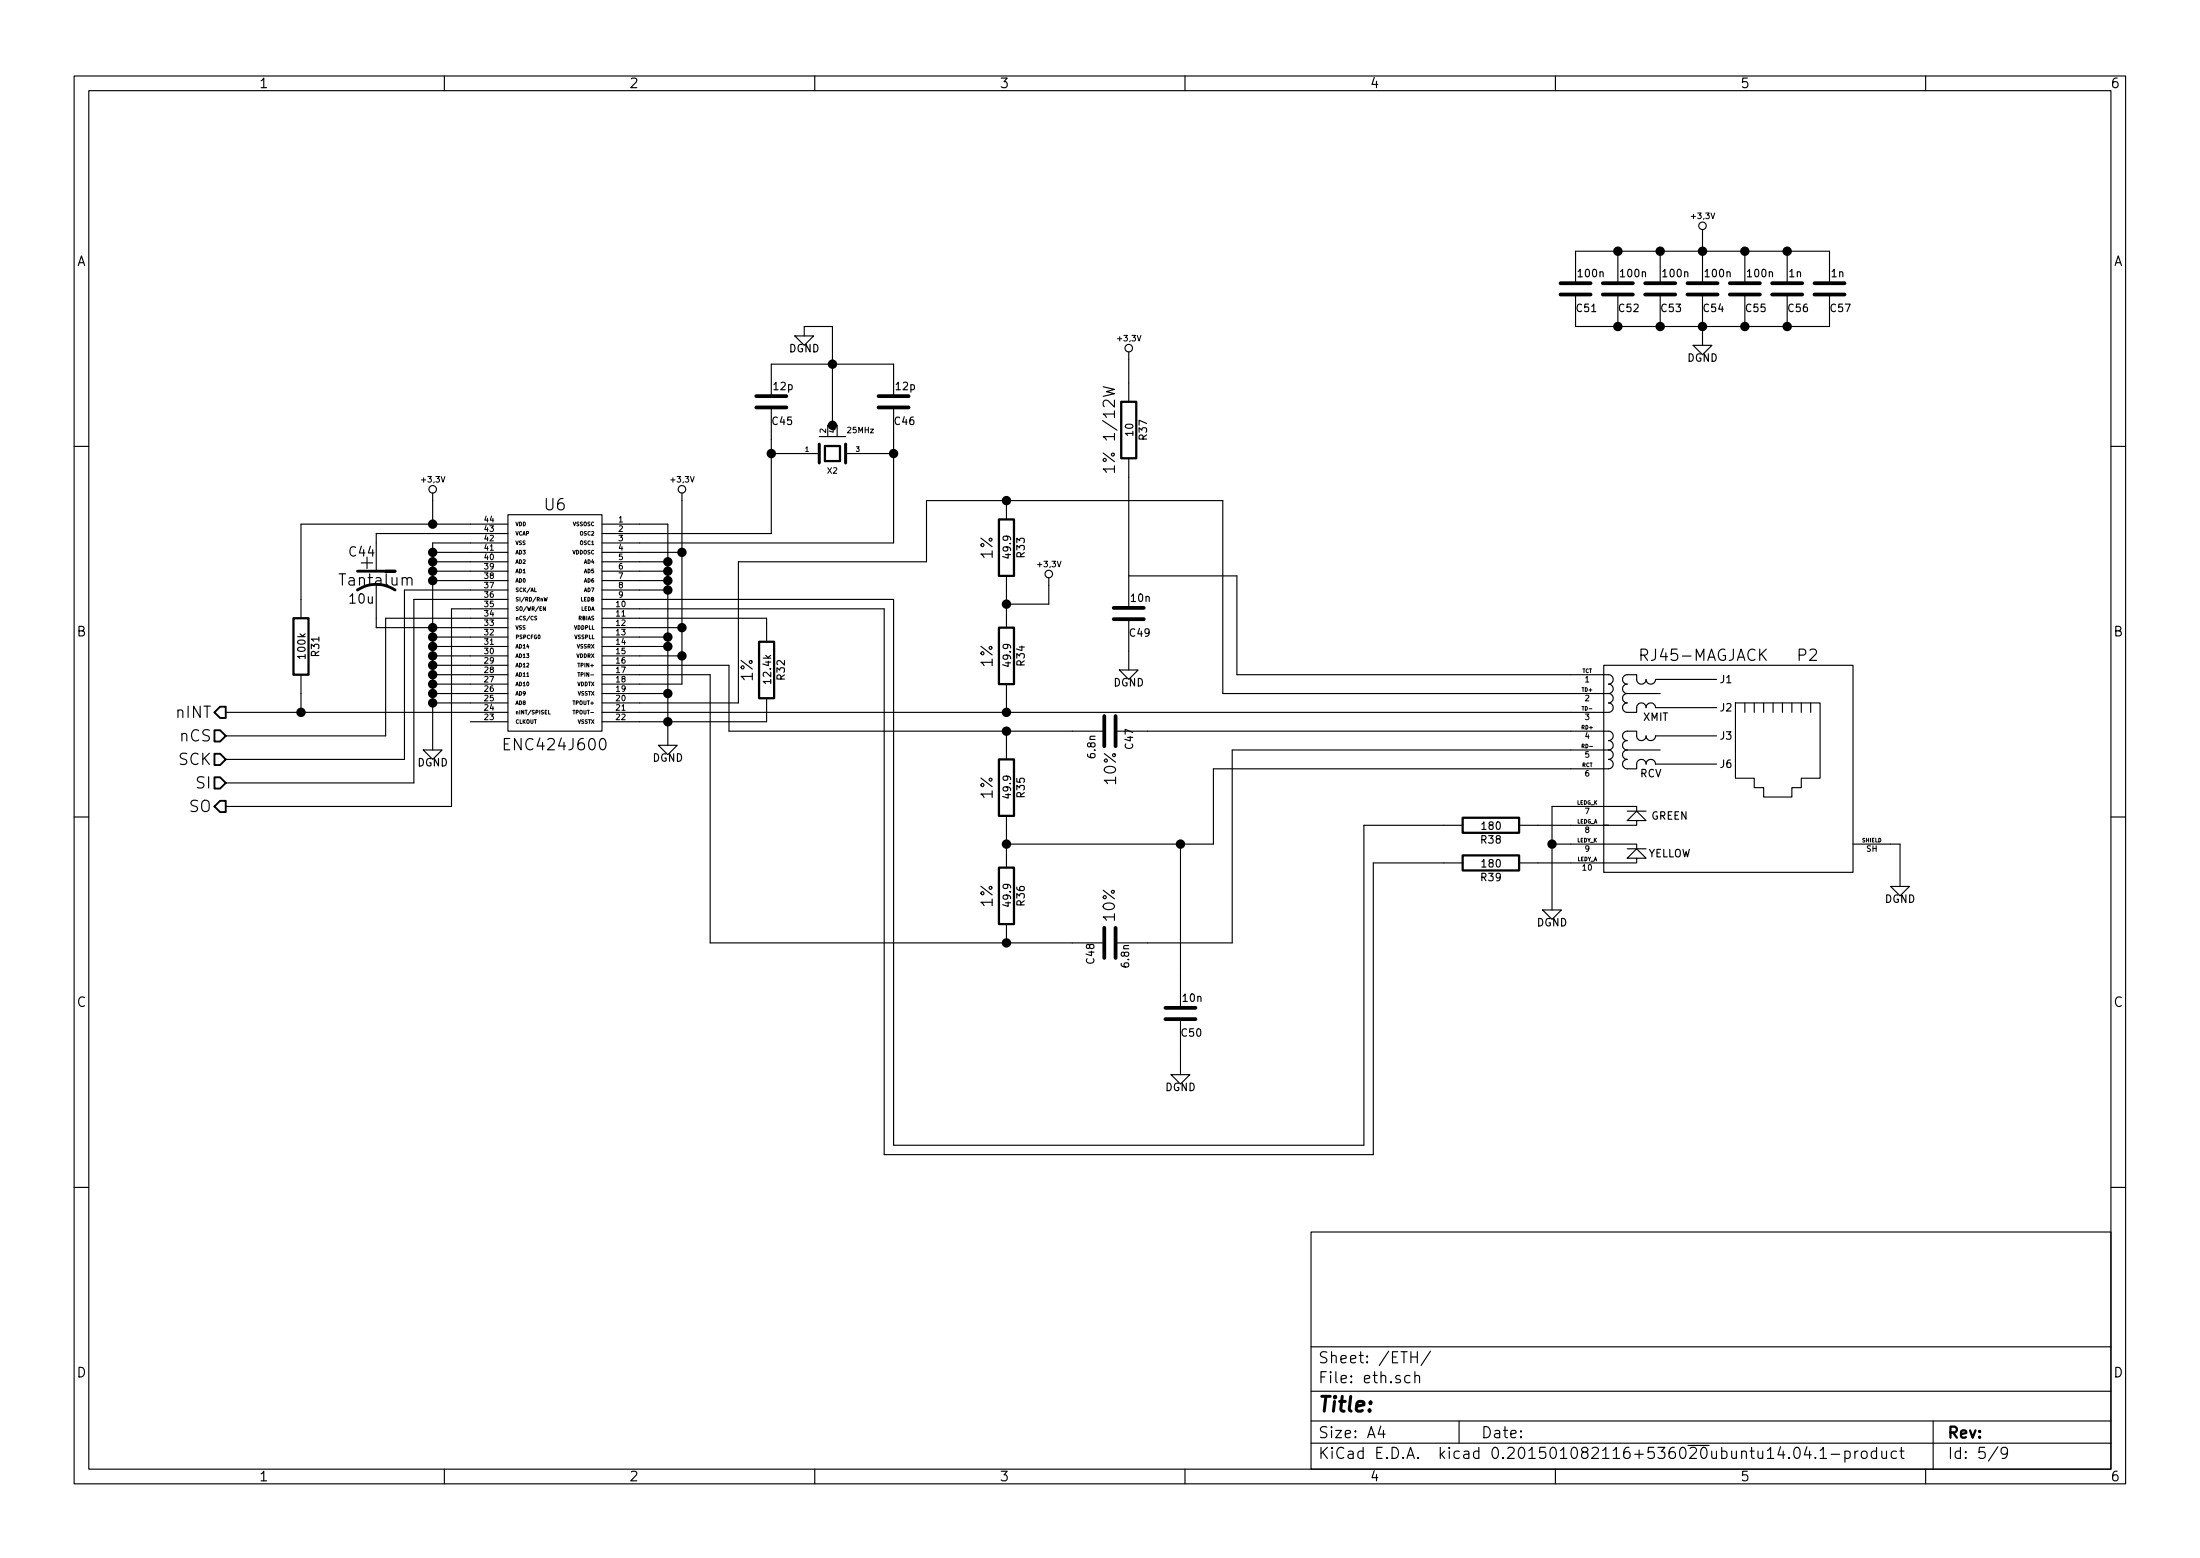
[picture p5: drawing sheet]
EESchema Schematic File Version 2
LIBS:power
LIBS:device
LIBS:transistors
LIBS:conn
LIBS:linear
LIBS:regul
LIBS:74xx
LIBS:cmos4000
LIBS:adc-dac
LIBS:memory
LIBS:xilinx
LIBS:special
LIBS:microcontrollers
LIBS:dsp
LIBS:microchip
LIBS:analog_switches
LIBS:motorola
LIBS:texas
LIBS:intel
LIBS:audio
LIBS:interface
LIBS:digital-audio
LIBS:philips
LIBS:display
LIBS:cypress
LIBS:siliconi
LIBS:opto
LIBS:atmel
LIBS:contrib
LIBS:valves
LIBS:energymicro-efm32
LIBS:preamp
LIBS:preamp-cache
EELAYER 25 0
EELAYER END
$Descr A4 11693 8268
encoding utf-8
Sheet 5 9
Title ""
Date ""
Rev ""
Comp ""
Comment1 ""
Comment2 ""
Comment3 ""
Comment4 ""
$EndDescr
$Comp
L RJ45-MAGJACK P2
U 1 1
P 9450 4075
F 0 "P2" H 9550 4675 60  0000 L CNN
F 1 "RJ45-MAGJACK" H 9400 4675 60  0000 R CNN
F 2 "pre:08B0-1D1T-06-F" H 9450 4075 60  0001 C CNN
F 3 "" H 9450 4075 60  0000 C CNN
	1    9450 4075
	1    0    0    -1  
$EndComp
$Comp
L ENC424J600 U6
U 1 1
P 2950 3300
F 0 "U6" H 2950 3925 60  0000 C CNN
F 1 "ENC424J600" H 2950 2650 60  0000 C CNN
F 2 "pre:TQFP-44_10x10mm_Pitch0.8mm" H 2700 3275 60  0001 C CNN
F 3 "" H 2700 3275 60  0000 C CNN
	1    2950 3300
	-1   0    0    -1  
$EndComp
$Comp
L C C45
U 1 1
P 4100 2125
F 0 "C45" H 4100 2225 40  0000 L CNN
F 1 "12p" H 4106 2040 40  0000 L CNN
F 2 "Capacitors_SMD:C_0603_HandSoldering" H 4138 1975 30  0001 C CNN
F 3 "" H 4100 2125 60  0000 C CNN
	1    4100 2125
	1    0    0    1   
$EndComp
$Comp
L C C46
U 1 1
P 4750 2125
F 0 "C46" H 4750 2225 40  0000 L CNN
F 1 "12p" H 4756 2040 40  0000 L CNN
F 2 "Capacitors_SMD:C_0603_HandSoldering" H 4788 1975 30  0001 C CNN
F 3 "" H 4750 2125 60  0000 C CNN
	1    4750 2125
	1    0    0    1   
$EndComp
$Comp
L DGND #PWR052
U 1 1
P 4275 1775
F 0 "#PWR052" H 4275 1775 40  0001 C CNN
F 1 "DGND" H 4275 1705 40  0000 C CNN
F 2 "" H 4275 1775 60  0000 C CNN
F 3 "" H 4275 1775 60  0000 C CNN
	1    4275 1775
	1    0    0    -1  
$EndComp
$Comp
L CRYSTAL_SMD4 X2
U 1 1
P 4425 2400
F 0 "X2" H 4425 2490 30  0000 C CNN
F 1 "25MHz" H 4500 2275 30  0000 L CNN
F 2 "pre:XTAL_SMD" H 4425 2400 60  0001 C CNN
F 3 "" H 4425 2400 60  0000 C CNN
	1    4425 2400
	1    0    0    1   
$EndComp
$Comp
L C C51
U 1 1
P 8375 1525
F 0 "C51" H 8375 1625 40  0000 L CNN
F 1 "100n" H 8381 1440 40  0000 L CNN
F 2 "Capacitors_SMD:C_0603_HandSoldering" H 8413 1375 30  0001 C CNN
F 3 "" H 8375 1525 60  0000 C CNN
	1    8375 1525
	1    0    0    1   
$EndComp
$Comp
L C C52
U 1 1
P 8600 1525
F 0 "C52" H 8600 1625 40  0000 L CNN
F 1 "100n" H 8606 1440 40  0000 L CNN
F 2 "Capacitors_SMD:C_0603_HandSoldering" H 8638 1375 30  0001 C CNN
F 3 "" H 8600 1525 60  0000 C CNN
	1    8600 1525
	1    0    0    1   
$EndComp
$Comp
L C C53
U 1 1
P 8825 1525
F 0 "C53" H 8825 1625 40  0000 L CNN
F 1 "100n" H 8831 1440 40  0000 L CNN
F 2 "Capacitors_SMD:C_0603_HandSoldering" H 8863 1375 30  0001 C CNN
F 3 "" H 8825 1525 60  0000 C CNN
	1    8825 1525
	1    0    0    1   
$EndComp
$Comp
L C C54
U 1 1
P 9050 1525
F 0 "C54" H 9050 1625 40  0000 L CNN
F 1 "100n" H 9056 1440 40  0000 L CNN
F 2 "Capacitors_SMD:C_0603_HandSoldering" H 9088 1375 30  0001 C CNN
F 3 "" H 9050 1525 60  0000 C CNN
	1    9050 1525
	1    0    0    1   
$EndComp
$Comp
L C C55
U 1 1
P 9275 1525
F 0 "C55" H 9275 1625 40  0000 L CNN
F 1 "100n" H 9281 1440 40  0000 L CNN
F 2 "Capacitors_SMD:C_0603_HandSoldering" H 9313 1375 30  0001 C CNN
F 3 "" H 9275 1525 60  0000 C CNN
	1    9275 1525
	1    0    0    1   
$EndComp
$Comp
L C C56
U 1 1
P 9500 1525
F 0 "C56" H 9500 1625 40  0000 L CNN
F 1 "1n" H 9506 1440 40  0000 L CNN
F 2 "Capacitors_SMD:C_0603_HandSoldering" H 9538 1375 30  0001 C CNN
F 3 "" H 9500 1525 60  0000 C CNN
	1    9500 1525
	1    0    0    1   
$EndComp
$Comp
L C C57
U 1 1
P 9725 1525
F 0 "C57" H 9725 1625 40  0000 L CNN
F 1 "1n" H 9731 1440 40  0000 L CNN
F 2 "Capacitors_SMD:C_0603_HandSoldering" H 9763 1375 30  0001 C CNN
F 3 "" H 9725 1525 60  0000 C CNN
	1    9725 1525
	1    0    0    1   
$EndComp
$Comp
L DGND #PWR053
U 1 1
P 9050 1825
F 0 "#PWR053" H 9050 1825 40  0001 C CNN
F 1 "DGND" H 9050 1755 40  0000 C CNN
F 2 "" H 9050 1825 60  0000 C CNN
F 3 "" H 9050 1825 60  0000 C CNN
	1    9050 1825
	1    0    0    -1  
$EndComp
$Comp
L +3,3V #PWR054
U 1 1
P 9050 1250
F 0 "#PWR054" H 9050 1210 30  0001 C CNN
F 1 "+3,3V" H 9050 1360 30  0000 C CNN
F 2 "" H 9050 1250 60  0000 C CNN
F 3 "" H 9050 1250 60  0000 C CNN
	1    9050 1250
	1    0    0    -1  
$EndComp
$Comp
L +3,3V #PWR055
U 1 1
P 2300 2650
F 0 "#PWR055" H 2300 2610 30  0001 C CNN
F 1 "+3,3V" H 2300 2760 30  0000 C CNN
F 2 "" H 2300 2650 60  0000 C CNN
F 3 "" H 2300 2650 60  0000 C CNN
	1    2300 2650
	1    0    0    -1  
$EndComp
$Comp
L DGND #PWR056
U 1 1
P 2300 3975
F 0 "#PWR056" H 2300 3975 40  0001 C CNN
F 1 "DGND" H 2300 3905 40  0000 C CNN
F 2 "" H 2300 3975 60  0000 C CNN
F 3 "" H 2300 3975 60  0000 C CNN
	1    2300 3975
	1    0    0    -1  
$EndComp
$Comp
L +3,3V #PWR057
U 1 1
P 3625 2650
F 0 "#PWR057" H 3625 2610 30  0001 C CNN
F 1 "+3,3V" H 3625 2760 30  0000 C CNN
F 2 "" H 3625 2650 60  0000 C CNN
F 3 "" H 3625 2650 60  0000 C CNN
	1    3625 2650
	1    0    0    -1  
$EndComp
$Comp
L DGND #PWR058
U 1 1
P 3550 3950
F 0 "#PWR058" H 3550 3950 40  0001 C CNN
F 1 "DGND" H 3550 3880 40  0000 C CNN
F 2 "" H 3550 3950 60  0000 C CNN
F 3 "" H 3550 3950 60  0000 C CNN
	1    3550 3950
	1    0    0    -1  
$EndComp
$Comp
L CP1 C44
U 1 1
P 2000 3075
F 0 "C44" H 1850 3225 50  0000 L CNN
F 1 "10u" H 1850 2975 50  0000 L CNN
F 2 "Capacitors_SMD:C_0805_HandSoldering" H 2000 3075 60  0001 C CNN
F 3 "" H 2000 3075 60  0000 C CNN
F 4 "Tantalum" H 2000 3075 60  0000 C CNN "Note"
	1    2000 3075
	1    0    0    -1  
$EndComp
Wire Wire Line
	4100 1925 4750 1925
Wire Wire Line
	4100 2325 4100 2825
Wire Wire Line
	4750 2325 4750 2875
Wire Wire Line
	4275 1775 4275 1725
Wire Wire Line
	4100 2825 3400 2825
Wire Wire Line
	4750 2875 3400 2875
Wire Wire Line
	4625 2400 4750 2400
Connection ~ 4750 2400
Wire Wire Line
	4225 2400 4100 2400
Connection ~ 4100 2400
Connection ~ 4425 1925
Wire Wire Line
	4275 1725 4425 1725
Wire Wire Line
	4400 2250 4450 2250
Wire Wire Line
	4425 1725 4425 2250
Connection ~ 4425 2250
Wire Wire Line
	8375 1325 9725 1325
Connection ~ 8600 1325
Connection ~ 8825 1325
Connection ~ 9050 1325
Connection ~ 9275 1325
Connection ~ 9500 1325
Wire Wire Line
	8375 1725 9725 1725
Connection ~ 8600 1725
Connection ~ 8825 1725
Connection ~ 9050 1725
Connection ~ 9275 1725
Connection ~ 9500 1725
Wire Wire Line
	9050 1325 9050 1250
Wire Wire Line
	9050 1825 9050 1725
Wire Wire Line
	2300 2650 2300 2775
Wire Wire Line
	1600 2775 2500 2775
Wire Wire Line
	2300 2875 2300 3975
Wire Wire Line
	2300 2875 2500 2875
Wire Wire Line
	2000 3325 2500 3325
Connection ~ 2300 3325
Wire Wire Line
	3625 2650 3625 3625
Wire Wire Line
	3625 2925 3400 2925
Wire Wire Line
	3625 3325 3400 3325
Connection ~ 3625 2925
Wire Wire Line
	3625 3475 3400 3475
Connection ~ 3625 3325
Wire Wire Line
	3625 3625 3400 3625
Connection ~ 3625 3475
Wire Wire Line
	3550 2775 3550 3950
Wire Wire Line
	3550 3675 3400 3675
Wire Wire Line
	3400 3825 4075 3825
Connection ~ 3550 3825
Wire Wire Line
	3550 3425 3400 3425
Connection ~ 3550 3675
Wire Wire Line
	3550 3375 3400 3375
Connection ~ 3550 3425
Wire Wire Line
	3550 2775 3400 2775
Connection ~ 3550 3375
Wire Wire Line
	2500 2825 2000 2825
Wire Wire Line
	2000 2825 2000 2875
Wire Wire Line
	2000 3275 2000 3325
$Comp
L R R32
U 1 1
P 4075 3550
F 0 "R32" V 4155 3550 40  0000 C CNN
F 1 "12.4k" V 4082 3551 40  0000 C CNN
F 2 "Resistors_SMD:R_0805_HandSoldering" V 4005 3550 30  0001 C CNN
F 3 "" H 4075 3550 30  0000 C CNN
F 4 "1%" V 3975 3550 60  0000 C CNN "Note"
	1    4075 3550
	1    0    0    -1  
$EndComp
Wire Wire Line
	3400 3275 4075 3275
Wire Wire Line
	4075 3275 4075 3300
Wire Wire Line
	4075 3825 4075 3800
$Comp
L R R33
U 1 1
P 5350 2900
F 0 "R33" V 5430 2900 40  0000 C CNN
F 1 "49.9" V 5357 2901 40  0000 C CNN
F 2 "Resistors_SMD:R_0805_HandSoldering" V 5280 2900 30  0001 C CNN
F 3 "" H 5350 2900 30  0000 C CNN
F 4 "1%" V 5250 2900 60  0000 C CNN "Note"
	1    5350 2900
	1    0    0    -1  
$EndComp
$Comp
L R R34
U 1 1
P 5350 3475
F 0 "R34" V 5430 3475 40  0000 C CNN
F 1 "49.9" V 5357 3476 40  0000 C CNN
F 2 "Resistors_SMD:R_0805_HandSoldering" V 5280 3475 30  0001 C CNN
F 3 "" H 5350 3475 30  0000 C CNN
F 4 "1%" V 5250 3475 60  0000 C CNN "Note"
	1    5350 3475
	1    0    0    -1  
$EndComp
$Comp
L R R35
U 1 1
P 5350 4175
F 0 "R35" V 5430 4175 40  0000 C CNN
F 1 "49.9" V 5357 4176 40  0000 C CNN
F 2 "Resistors_SMD:R_0805_HandSoldering" V 5280 4175 30  0001 C CNN
F 3 "" H 5350 4175 30  0000 C CNN
F 4 "1%" V 5250 4175 60  0000 C CNN "Note"
	1    5350 4175
	1    0    0    -1  
$EndComp
$Comp
L R R36
U 1 1
P 5350 4750
F 0 "R36" V 5430 4750 40  0000 C CNN
F 1 "49.9" V 5357 4751 40  0000 C CNN
F 2 "Resistors_SMD:R_0805_HandSoldering" V 5280 4750 30  0001 C CNN
F 3 "" H 5350 4750 30  0000 C CNN
F 4 "1%" V 5250 4750 60  0000 C CNN "Note"
	1    5350 4750
	1    0    0    -1  
$EndComp
$Comp
L C C49
U 1 1
P 6000 3250
F 0 "C49" H 6000 3350 40  0000 L CNN
F 1 "10n" H 6006 3165 40  0000 L CNN
F 2 "Capacitors_SMD:C_0603_HandSoldering" H 6038 3100 30  0001 C CNN
F 3 "" H 6000 3250 60  0000 C CNN
	1    6000 3250
	1    0    0    1   
$EndComp
$Comp
L R R37
U 1 1
P 6000 2275
F 0 "R37" V 6080 2275 40  0000 C CNN
F 1 "10" V 6007 2276 40  0000 C CNN
F 2 "Resistors_SMD:R_0805_HandSoldering" V 5930 2275 30  0001 C CNN
F 3 "" H 6000 2275 30  0000 C CNN
F 4 "1% 1/12W" V 5900 2275 60  0000 C CNN "Note"
	1    6000 2275
	1    0    0    -1  
$EndComp
Wire Wire Line
	3400 3725 3925 3725
Wire Wire Line
	3925 3725 3925 2975
Wire Wire Line
	3925 2975 4925 2975
Wire Wire Line
	4925 2975 4925 2650
Wire Wire Line
	4925 2650 6500 2650
Wire Wire Line
	3400 3775 8350 3775
Wire Wire Line
	5350 3775 5350 3725
Wire Wire Line
	5350 3150 5350 3225
$Comp
L +3,3V #PWR059
U 1 1
P 5575 3100
F 0 "#PWR059" H 5575 3060 30  0001 C CNN
F 1 "+3,3V" H 5575 3210 30  0000 C CNN
F 2 "" H 5575 3100 60  0000 C CNN
F 3 "" H 5575 3100 60  0000 C CNN
	1    5575 3100
	1    0    0    -1  
$EndComp
Wire Wire Line
	5350 3200 5575 3200
Wire Wire Line
	5575 3200 5575 3100
Connection ~ 5350 3200
Connection ~ 5350 3775
$Comp
L DGND #PWR060
U 1 1
P 6000 3550
F 0 "#PWR060" H 6000 3550 40  0001 C CNN
F 1 "DGND" H 6000 3480 40  0000 C CNN
F 2 "" H 6000 3550 60  0000 C CNN
F 3 "" H 6000 3550 60  0000 C CNN
	1    6000 3550
	1    0    0    -1  
$EndComp
Wire Wire Line
	6000 3050 6575 3050
Wire Wire Line
	6000 3450 6000 3550
Wire Wire Line
	6000 3050 6000 2525
$Comp
L +3,3V #PWR061
U 1 1
P 6000 1900
F 0 "#PWR061" H 6000 1860 30  0001 C CNN
F 1 "+3,3V" H 6000 2010 30  0000 C CNN
F 2 "" H 6000 1900 60  0000 C CNN
F 3 "" H 6000 1900 60  0000 C CNN
	1    6000 1900
	1    0    0    -1  
$EndComp
Wire Wire Line
	6000 2025 6000 1900
Wire Wire Line
	3400 3525 3875 3525
Wire Wire Line
	3400 3575 3775 3575
Wire Wire Line
	3775 3575 3775 5000
Wire Wire Line
	3775 5000 5700 5000
Wire Wire Line
	5350 4425 5350 4500
Wire Wire Line
	5350 4475 6450 4475
Wire Wire Line
	6450 4475 6450 4075
Connection ~ 5350 4475
$Comp
L C C50
U 1 1
P 6275 5375
F 0 "C50" H 6275 5475 40  0000 L CNN
F 1 "10n" H 6281 5290 40  0000 L CNN
F 2 "Capacitors_SMD:C_0603_HandSoldering" H 6313 5225 30  0001 C CNN
F 3 "" H 6275 5375 60  0000 C CNN
	1    6275 5375
	1    0    0    1   
$EndComp
Wire Wire Line
	6275 5175 6275 4475
Connection ~ 6275 4475
$Comp
L DGND #PWR062
U 1 1
P 6275 5700
F 0 "#PWR062" H 6275 5700 40  0001 C CNN
F 1 "DGND" H 6275 5630 40  0000 C CNN
F 2 "" H 6275 5700 60  0000 C CNN
F 3 "" H 6275 5700 60  0000 C CNN
	1    6275 5700
	1    0    0    -1  
$EndComp
$Comp
L C C48
U 1 1
P 5900 5000
F 0 "C48" H 5900 5100 40  0000 L CNN
F 1 "6.8n" H 5906 4915 40  0000 L CNN
F 2 "Capacitors_SMD:C_0603_HandSoldering" H 5938 4850 30  0001 C CNN
F 3 "" H 5900 5000 60  0000 C CNN
F 4 "10%" H 5700 5000 60  0000 C CNN "Note"
	1    5900 5000
	0    -1   1    0   
$EndComp
$Comp
L C C47
U 1 1
P 5900 3875
F 0 "C47" H 5800 3975 40  0000 L CNN
F 1 "6.8n" H 5750 3775 40  0000 L CNN
F 2 "Capacitors_SMD:C_0603_HandSoldering" H 5938 3725 30  0001 C CNN
F 3 "" H 5900 3875 60  0000 C CNN
F 4 "10%" H 5700 3875 60  0000 C CNN "Note"
	1    5900 3875
	0    1    -1   0   
$EndComp
Wire Wire Line
	6275 5575 6275 5700
Connection ~ 5350 5000
Wire Wire Line
	6550 5000 6100 5000
Wire Wire Line
	6550 3975 6550 5000
$Comp
L DGND #PWR063
U 1 1
P 10100 4700
F 0 "#PWR063" H 10100 4700 40  0001 C CNN
F 1 "DGND" H 10100 4630 40  0000 C CNN
F 2 "" H 10100 4700 60  0000 C CNN
F 3 "" H 10100 4700 60  0000 C CNN
	1    10100 4700
	1    0    0    -1  
$EndComp
Wire Wire Line
	10100 4475 10100 4700
Wire Wire Line
	6575 3050 6575 3575
Wire Wire Line
	6575 3575 8350 3575
Wire Wire Line
	6500 2650 6500 3675
Wire Wire Line
	6500 3675 8350 3675
Wire Wire Line
	5350 3875 5350 3925
Wire Wire Line
	8350 3875 6100 3875
Wire Wire Line
	3875 3875 5700 3875
Wire Wire Line
	3875 3525 3875 3875
Connection ~ 5350 3875
Wire Wire Line
	6550 3975 8350 3975
Wire Wire Line
	6450 4075 8350 4075
Connection ~ 5350 2650
Wire Wire Line
	10050 4475 10100 4475
$Comp
L R R38
U 1 1
P 7925 4375
F 0 "R38" V 8005 4375 40  0000 C CNN
F 1 "180" V 7932 4376 40  0000 C CNN
F 2 "Resistors_SMD:R_0805_HandSoldering" V 7855 4375 30  0001 C CNN
F 3 "" H 7925 4375 30  0000 C CNN
	1    7925 4375
	0    1    1    0   
$EndComp
$Comp
L R R39
U 1 1
P 7925 4575
F 0 "R39" V 8005 4575 40  0000 C CNN
F 1 "180" V 7932 4576 40  0000 C CNN
F 2 "Resistors_SMD:R_0805_HandSoldering" V 7855 4575 30  0001 C CNN
F 3 "" H 7925 4575 30  0000 C CNN
	1    7925 4575
	0    1    1    0   
$EndComp
$Comp
L DGND #PWR064
U 1 1
P 8250 4825
F 0 "#PWR064" H 8250 4825 40  0001 C CNN
F 1 "DGND" H 8250 4755 40  0000 C CNN
F 2 "" H 8250 4825 60  0000 C CNN
F 3 "" H 8250 4825 60  0000 C CNN
	1    8250 4825
	1    0    0    -1  
$EndComp
Wire Wire Line
	8250 4275 8250 4825
Wire Wire Line
	8250 4475 8350 4475
Wire Wire Line
	8250 4275 8350 4275
Connection ~ 8250 4475
Wire Wire Line
	8175 4375 8350 4375
Wire Wire Line
	8175 4575 8350 4575
Wire Wire Line
	3400 3175 4750 3175
Wire Wire Line
	4750 3175 4750 6075
Wire Wire Line
	4750 6075 7250 6075
Wire Wire Line
	7250 6075 7250 4375
Wire Wire Line
	7250 4375 7675 4375
Wire Wire Line
	3400 3225 4700 3225
Wire Wire Line
	4700 3225 4700 6125
Wire Wire Line
	4700 6125 7300 6125
Wire Wire Line
	7300 6125 7300 4575
Wire Wire Line
	7300 4575 7675 4575
Text HLabel 1200 3775 0    60   Output ~ 0
nINT
Wire Wire Line
	1200 3775 2500 3775
$Comp
L R R31
U 1 1
P 1600 3425
F 0 "R31" V 1680 3425 40  0000 C CNN
F 1 "100k" V 1607 3426 40  0000 C CNN
F 2 "Resistors_SMD:R_0805_HandSoldering" V 1530 3425 30  0001 C CNN
F 3 "" H 1600 3425 30  0000 C CNN
	1    1600 3425
	1    0    0    -1  
$EndComp
Wire Wire Line
	1600 3675 1600 3775
Connection ~ 1600 3775
Wire Wire Line
	1600 2775 1600 3175
Connection ~ 2300 2775
Text HLabel 1200 3900 0    60   Input ~ 0
nCS
Wire Wire Line
	2500 3275 2050 3275
Wire Wire Line
	2050 3275 2050 3900
Wire Wire Line
	2050 3900 1200 3900
Text HLabel 1200 4025 0    60   Input ~ 0
SCK
Wire Wire Line
	2500 3125 2150 3125
Wire Wire Line
	2150 3125 2150 4025
Wire Wire Line
	2150 4025 1200 4025
Text HLabel 1200 4150 0    60   Input ~ 0
SI
Wire Wire Line
	2500 3175 2200 3175
Wire Wire Line
	2200 3175 2200 4150
Wire Wire Line
	2200 4150 1200 4150
Text HLabel 1200 4275 0    60   Output ~ 0
SO
Wire Wire Line
	2500 3225 2400 3225
Wire Wire Line
	2400 3225 2400 4275
Wire Wire Line
	2400 4275 1200 4275
Wire Wire Line
	2500 2925 2300 2925
Connection ~ 2300 2925
Wire Wire Line
	2500 2975 2300 2975
Connection ~ 2300 2975
Wire Wire Line
	2500 3025 2300 3025
Connection ~ 2300 3025
Wire Wire Line
	2500 3075 2300 3075
Connection ~ 2300 3075
Wire Wire Line
	2500 3425 2300 3425
Connection ~ 2300 3425
Wire Wire Line
	2500 3475 2300 3475
Connection ~ 2300 3475
Wire Wire Line
	2500 3525 2300 3525
Connection ~ 2300 3525
Wire Wire Line
	2500 3575 2300 3575
Connection ~ 2300 3575
Wire Wire Line
	2500 3625 2300 3625
Connection ~ 2300 3625
Wire Wire Line
	2500 3675 2300 3675
Connection ~ 2300 3675
Wire Wire Line
	2500 3725 2300 3725
Connection ~ 2300 3725
Wire Wire Line
	3400 2975 3550 2975
Connection ~ 3550 2975
Wire Wire Line
	3400 3025 3550 3025
Connection ~ 3550 3025
Wire Wire Line
	3400 3075 3550 3075
Connection ~ 3550 3075
Wire Wire Line
	3400 3125 3550 3125
Connection ~ 3550 3125
Wire Wire Line
	2500 3375 2300 3375
Connection ~ 2300 3375
$EndSCHEMATC
